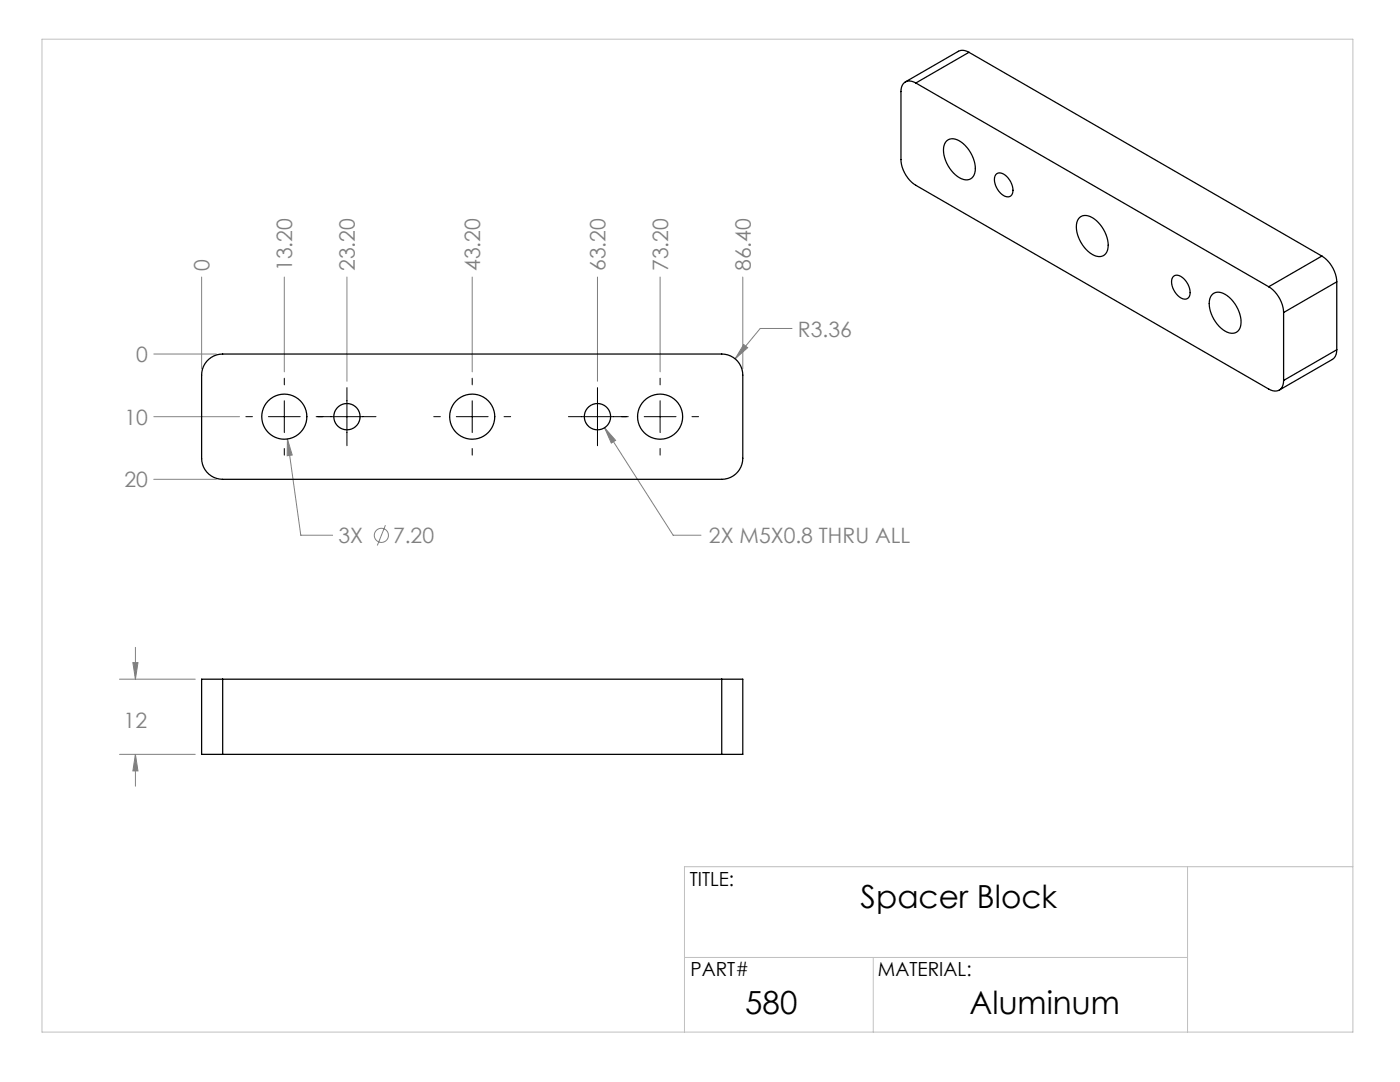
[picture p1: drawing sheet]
<svg xmlns="http://www.w3.org/2000/svg" width="279mm" height="216mm" viewBox="0 0 279 216" stroke-linecap="round" stroke-linejoin="round" font-family="sans-serif">
<g fill="none" stroke="#808080" stroke-width=".2">
<path d="M40.2 55.3v18.3M56.7 55.3v18.9M69.2 55.3v20.8M94.2 55.3v18.9M119.2 55.3v20.8M131.7 55.3v18.9M148.2 55.3v18.3M30.7 70.6h12.5M148.4 68.7l.8 .7-2.5 2.2zM158.1 65.5h-6.4l-5 6.1M30.7 83.1h17.1M30.7 95.6h12.5"/>
<path d="M57.4 87.6l.9 3.2-1 .1zM57.4 87.6l2.6 19.2h6.4M120.7 85.4l2.2 2.5-.9 .5zM120.7 85.4l13.6 21.4h5.6M76.9 104.8l-1.6 4M23.8 135.5h15.2M26.5 132.2h1l-.5 3.3zM27 129.2v6.3M23.8 150.5h15.2M27 150.5l.5 3.3h-1zM27 150.5v6.4"/>
<circle cx="76.1" cy="106.8" r="1.41"/>
</g>
<g fill="none" stroke="#000" stroke-width=".2">
<path d="M56.7 75.5v1.3M56.7 80v6.3M69.2 77.3v11.6M94.2 75.5v1.3M94.2 80v6.3M119.2 77.3v11.6M131.7 75.5v1.3M131.7 80v6.3M49.1 83.1h1.3M53.6 83.1h6.3M56.7 89.5v1.3M63.1 83.1h11.9"/>
<path d="M86.6 83.1h1.3M91.1 83.1h6.3M94.2 89.5v1.3M100.6 83.1h1.3M113.4 83.1h12M128.6 83.1h6.3M131.7 89.5v1.3M138.1 83.1h1.3"/>
</g>
<path d="M8.4 7.8h261.6v198.1h-261.6zM237 172.9v33M270 172.9h-133.4v33M136.6 191h100.4M174.3 191v14.9" fill="none" stroke="#c0c0c0" stroke-width=".2"/>
<path d="M148.4 68.7l-1.7 2.9 2.5-2.2zM120.7 85.4l1.3 3 .9-.5zM57.4 87.6l-.1 3.3 1-.1zM26.5 132.2h1l-.5 3.3zM27 150.5l.5 3.3h-1z" fill="#808080"/>
<g fill="none" stroke="#000" stroke-width=".25">
<path d="M182.8 16.6a1.81 1.81 0 0 0-2.1-.2 1.81 1.81 0 0 0-.9 1.9v13.5a6.6 6.6 0 0 0 3 5.2l70.4 40.6a1.81 1.81 0 0 0 2.1 .2 1.81 1.81 0 0 0 .9-1.9M182.8 16.6l70.4 40.6M193.4 10.4l-.4-.2a1.91 1.91 0 0 0-1.7 0l-10.6 6.2M193.4 10.4l-10.6 6.2M193.4 10.4l70.4 40.7M188.9 28.1a2.29 2.29 0 0 1 3 .3 6.3 6.3 0 0 1 2.5 6.5 1.87 1.87 0 0 1-2.9 .6 6.7 6.7 0 0 1-3.1-6.4zM198.9 34.7a1.84 1.84 0 0 1 2.3 .9 2.81 2.81 0 0 1 .5 3.5 1.84 1.84 0 0 1-2.3-.9 2.81 2.81 0 0 1-.5-3.5zM215.5 43.4a2.29 2.29 0 0 1 2.9 .3 6.3 6.3 0 0 1 2.5 6.5 1.87 1.87 0 0 1-2.9 .6 6.7 6.7 0 0 1-3.1-6.4zM234.2 55.1a1.84 1.84 0 0 1 2.4 .9 2.81 2.81 0 0 1 .5 3.5 1.84 1.84 0 0 1-2.4-.9 2.81 2.81 0 0 1-.5-3.5zM242 58.7a2.29 2.29 0 0 1 2.9 .3 6.3 6.3 0 0 1 2.5 6.5 1.87 1.87 0 0 1-2.9 .6 6.7 6.7 0 0 1-3.1-6.4zM253.2 57.2a6.6 6.6 0 0 1 3 5.2M263.8 51.1a6.6 6.6 0 0 1 3 5.1"/>
<path d="M263.8 51.1l-10.6 6.1M266.8 56.2l-10.6 6.2M266.8 56.2v13.6M41.3 72.1a4.2 4.2 0 0 1 3.1-1.5h99.6a4.2 4.2 0 0 1 4.2 4.2v16.6a4.2 4.2 0 0 1-4.2 4.2h-99.6a4.2 4.2 0 0 1-4.2-4.2v-16.6a4.2 4.2 0 0 1 1.1-2.7zM256.2 62.4v13.5M266.8 69.8l-.1 .5a1.91 1.91 0 0 1-.8 1.4l-10.6 6.1M266.8 69.8l-10.6 6.1M44.4 135.5h-4.2v15h4.2M44.4 135.5v15M44.4 135.5h99.6M144 135.5h4.2v15h-4.2M144 135.5v15"/>
<path d="M44.4 150.5h99.6"/>
<circle cx="56.7" cy="83.1" r="4.5"/>
<circle cx="69.2" cy="83.1" r="2.62"/>
<circle cx="94.2" cy="83.1" r="4.5"/>
<circle cx="119.2" cy="83.1" r="2.62"/>
<circle cx="131.7" cy="83.1" r="4.5"/>
</g>
<g font-size="6.3">
<text x="171.8" y="181.3">Spacer Block</text>
<text x="148.7" y="202.3">580</text>
<text x="193.5" y="202.3">Aluminum</text>
</g>
<g font-size="4.2" fill="#808080">
<text x="41.8" y="54.1" transform="rotate(-90 41.8 54.1)">0</text>
<text x="58.3" y="54.1" transform="rotate(-90 58.3 54.1)">13.20</text>
<text x="70.8" y="54.1" transform="rotate(-90 70.8 54.1)">23.20</text>
<text x="95.8" y="54.1" transform="rotate(-90 95.8 54.1)">43.20</text>
<text x="120.8" y="54.1" transform="rotate(-90 120.8 54.1)">63.20</text>
<text x="133.3" y="54.1" transform="rotate(-90 133.3 54.1)">73.20</text>
<text x="149.8" y="54.1" transform="rotate(-90 149.8 54.1)">86.40</text>
<text x="159.2" y="67.1">R3.36</text>
<text x="27.2" y="72.2">0</text>
<text x="24.8" y="84.7">10</text>
<text x="24.8" y="97.2">20</text>
<text x="67.6" y="108.4">3X</text>
<text x="78.4" y="108.4">7.20</text>
<text x="141.5" y="108.4">2X M5X0.8 THRU ALL</text>
<text x="24.7" y="145.4">12</text>
</g>
<g font-size="3.9">
<text x="137.7" y="176.8">TITLE:</text>
<text x="137.8" y="194.8">PART#</text>
<text x="175.2" y="194.8">MATERIAL:</text>
</g>
</svg>
